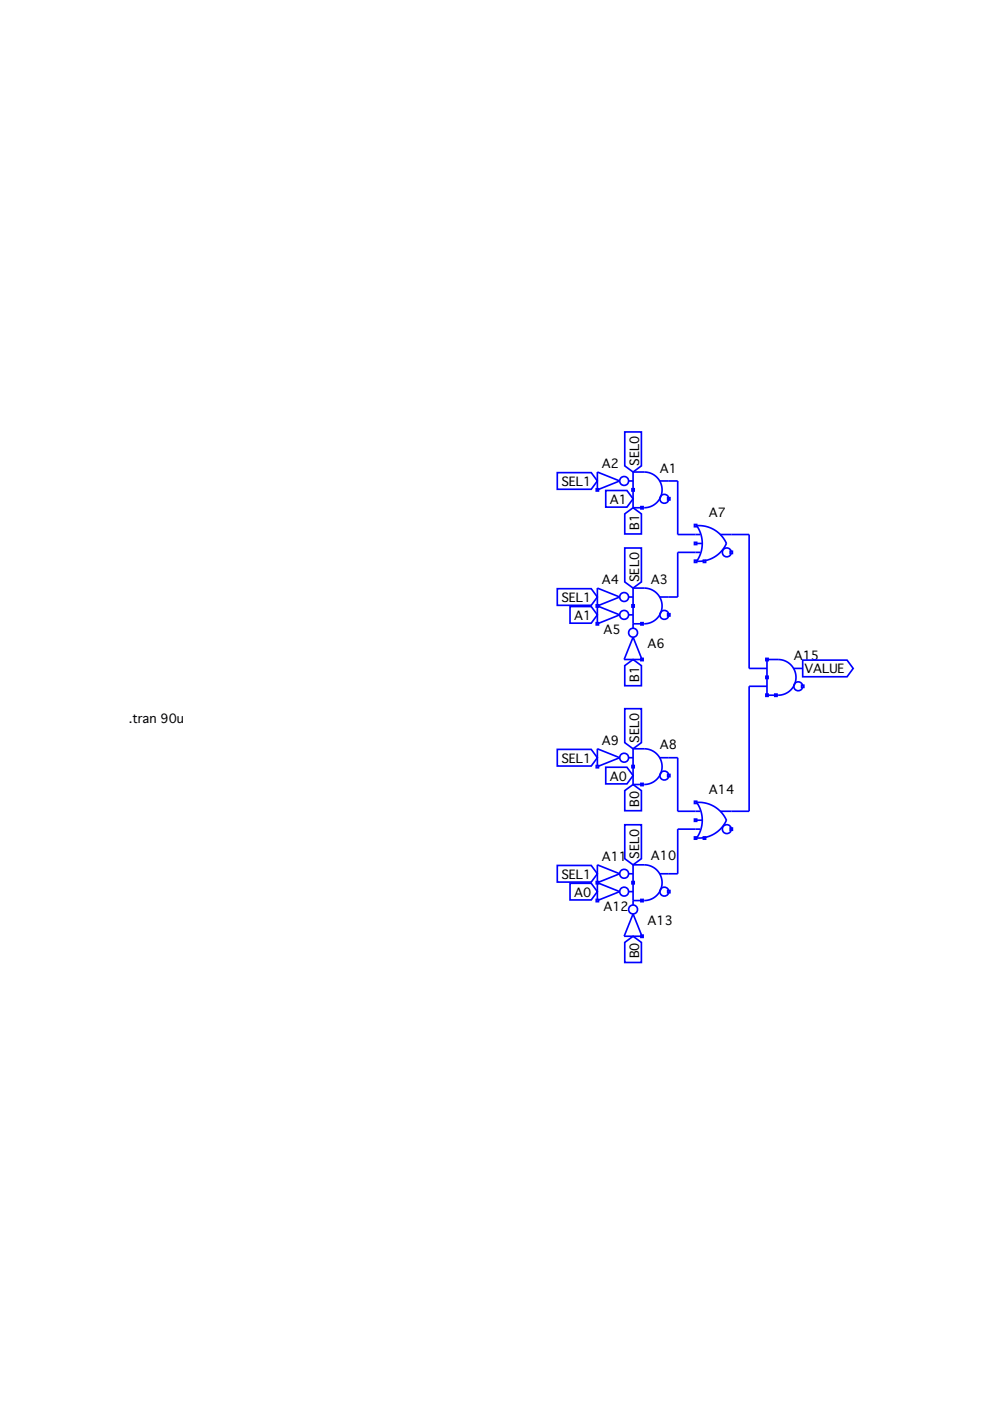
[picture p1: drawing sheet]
Version 4
SHEET 1 928 972
WIRE 384 64 368 64
WIRE 384 160 384 64
WIRE 416 160 384 160
WIRE 512 160 480 160
WIRE 416 192 384 192
WIRE 384 272 384 192
WIRE 384 272 368 272
WIRE 512 400 512 160
WIRE 544 400 512 400
WIRE 544 432 512 432
WIRE 384 560 368 560
WIRE 384 656 384 560
WIRE 416 656 384 656
WIRE 512 656 512 432
WIRE 512 656 480 656
WIRE 416 688 384 688
WIRE 384 768 384 688
WIRE 384 768 368 768
FLAG 304 96 A1
IOPIN 304 96 In
FLAG 304 112 B1
IOPIN 304 112 In
FLAG 240 64 SEL1
IOPIN 240 64 In
FLAG 608 400 VALUE
IOPIN 608 400 Out
FLAG 304 48 SEL0
IOPIN 304 48 In
FLAG 240 272 SEL1
IOPIN 240 272 In
FLAG 304 256 SEL0
IOPIN 304 256 In
FLAG 240 304 A1
IOPIN 240 304 In
FLAG 304 384 B1
IOPIN 304 384 In
FLAG 304 592 A0
IOPIN 304 592 In
FLAG 304 608 B0
IOPIN 304 608 In
FLAG 240 560 SEL1
IOPIN 240 560 In
FLAG 304 544 SEL0
IOPIN 304 544 In
FLAG 240 768 SEL1
IOPIN 240 768 In
FLAG 304 752 SEL0
IOPIN 304 752 In
FLAG 240 800 A0
IOPIN 240 800 In
FLAG 304 880 B0
IOPIN 304 880 In
SYMBOL Digital\\and 336 16 R0
SYMATTR InstName A1
SYMBOL Digital\\inv 240 0 R0
SYMATTR InstName A2
SYMBOL Digital\\and 336 224 R0
WINDOW 0 0 15 Left 2
SYMATTR InstName A3
SYMBOL Digital\\inv 240 208 R0
SYMATTR InstName A4
SYMBOL Digital\\inv 240 240 R0
WINDOW 0 11 90 Left 2
SYMATTR InstName A5
SYMBOL Digital\\inv 240 384 R270
WINDOW 0 29 90 VRight 2
SYMATTR InstName A6
SYMBOL Digital\\or 448 112 R0
SYMATTR InstName A7
SYMBOL Digital\\and 336 512 R0
SYMATTR InstName A8
SYMBOL Digital\\inv 240 496 R0
SYMATTR InstName A9
SYMBOL Digital\\and 336 720 R0
WINDOW 0 0 15 Left 2
SYMATTR InstName A10
SYMBOL Digital\\inv 240 704 R0
SYMATTR InstName A11
SYMBOL Digital\\inv 240 736 R0
WINDOW 0 11 90 Left 2
SYMATTR InstName A12
SYMBOL Digital\\inv 240 880 R270
WINDOW 0 29 90 VRight 2
SYMATTR InstName A13
SYMBOL Digital\\or 448 608 R0
SYMATTR InstName A14
SYMBOL Digital\\and 576 352 R0
SYMATTR InstName A15
TEXT -600 488 Left 2 !.tran 90u
